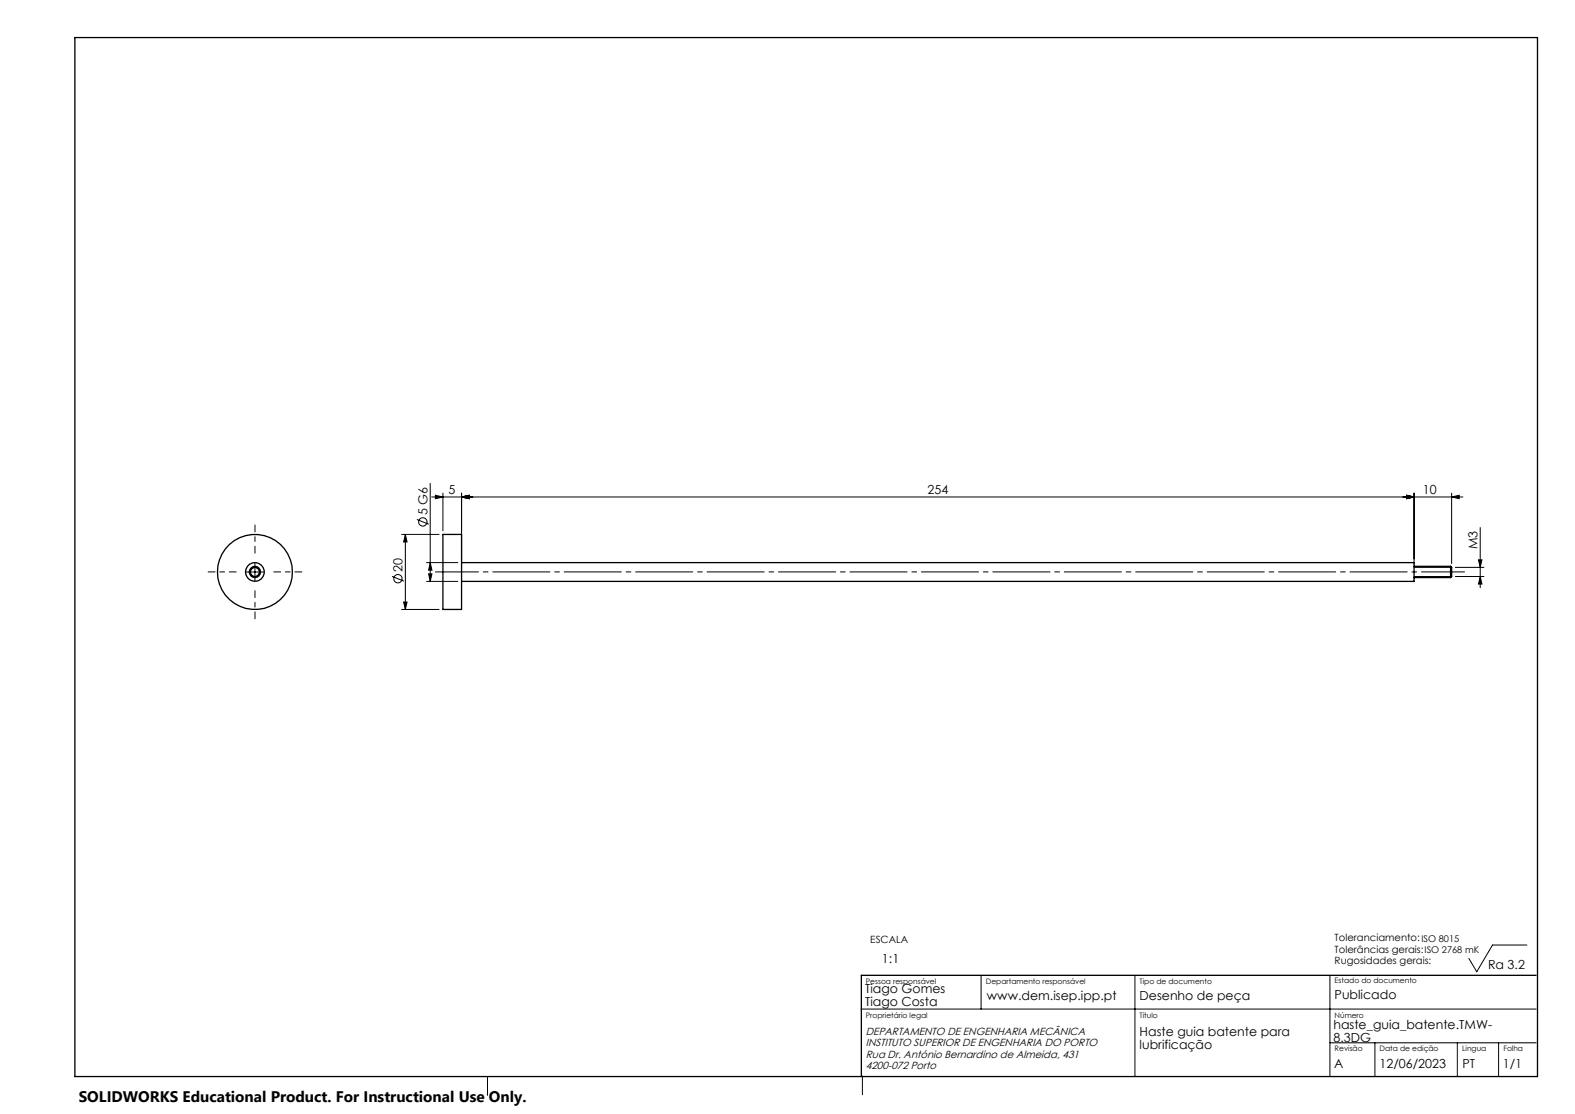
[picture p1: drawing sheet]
<svg xmlns="http://www.w3.org/2000/svg" width="420mm" height="297mm" viewBox="0 0 420 297" stroke-linecap="round" stroke-linejoin="round" font-family="sans-serif">
<g fill="none" stroke="#000" stroke-width=".35">
<path d="M20 10h390v277h-390zM118.1 142.5h5v20h-5zM123.1 150h254v5h-254M377.1 154h9.7M377.1 151h9.7M386.8 151v3M386.8 151l.3 .3v2.4l-.3 .3M409.6 260h-179.9v27"/>
<circle cx="68" cy="152.5" r="1.22"/>
<circle cx="68" cy="152.5" r="1.51"/>
<circle cx="68" cy="152.5" r="2.5"/>
<circle cx="68" cy="152.5" r="10"/>
</g>
<g fill="none" stroke="#000" stroke-width=".27">
<path d="M111.2 138.5l3.1 1.3M114.7 128.9v26.1M115.1 132.5h275M116.1 132l2 .5-2 .5zM118.1 131.5v10M123.1 132.5l2-.5v1zM123.1 131.5v17.5M375.1 132l2 .5-2 .5zM377.1 131.5v18.8M387.1 132.5l2-.5v1zM387.1 131.5v18.8M65.5 152.5h5"/>
<path d="M66.8 152.8a1.21 1.21 0 0 1 1.1-1.5 1.21 1.21 0 0 1 1.3 1.3 1.21 1.21 0 0 1-1.5 1.1M68 150v5M104.5 153.7l3.2 1.2M107.1 142.5h10M108.1 142.5v20M108.1 142.5l.4 2h-.9zM113.7 150h8.4M113.7 155h8.4M114.3 153h.9l-.5 2zM114.7 150l.5 2h-.9zM377.1 153.7h10M377.1 151.3h10"/>
<path d="M388.1 153.7h7.6M388.1 151.3h7.6M394.3 149.3h.9l-.5 2zM394.7 140.6v16.1M394.7 153.7l.5 2h-.9zM107.1 162.5h10M107.6 160.5h.9l-.4 2zM407.2 252h-9.2l-4.2 7.1-2.1-3.6M229.6 269h180M261.6 260v9M302.6 260v27M354.6 260v27"/>
<path d="M354.6 278h55M366.6 278v9M388.6 278v9M399.6 278v9M130 287v5M230 286.9v5"/>
<circle cx="112.8" cy="139.2" r="1.12"/>
<circle cx="106.1" cy="154.3" r="1.12"/>
</g>
<path d="M63 152.5h-7.5M68 147.5v-7.5M68 157.5v7.5M73 152.5h7.5" fill="none" stroke="#000" stroke-width=".27" stroke-dasharray="15.2 1.3 1.3 1.3" stroke-dashoffset="13.4"/>
<path d="M116.1 152.5h274.4" fill="none" stroke="#000" stroke-width=".27" stroke-dasharray="15.2 1.3 1.3 1.3" stroke-dashoffset="3.8"/>
<g fill="#000">
<path d="M387.1 132.5l2-.5v1zM375.1 132l2 .5-2 .5zM375.1 132l2 .5-2 .5zM123.1 132.5l2-.5v1zM123.1 132.5l2-.5v1zM116.1 132l2 .5-2 .5z"/>
<path d="M394.3 149.3h.9l-.5 2zM394.7 153.7l.5 2h-.9zM114.7 150l.5 2h-.9zM114.3 153h.9l-.5 2zM108.1 142.5l.4 2h-.9zM107.6 160.5h.9l-.4 2z"/>
</g>
<text font-size="4.1" x="21" y="293.7">SOLIDWORKS Educational Product. For Instructional Use Only.</text>
<g font-size="3.3">
<text x="119.6" y="131.8">5</text>
<text x="247.3" y="131.8">254</text>
<text x="379.4" y="131.8">10</text>
<text x="114" y="137.3" transform="rotate(-90 114 137.3)">5 G6</text>
<text x="394" y="146.5" transform="rotate(-90 394 146.5)">M3</text>
<text x="107.4" y="152.4" transform="rotate(-90 107.4 152.4)">20</text>
<text x="235.2" y="256.7">1:1</text>
<text x="396.8" y="258.3">Ra 3.2</text>
<text x="230.7" y="264.8">Tiago Gomes</text>
<text x="230.7" y="268.3">Tiago Costa</text>
<text x="263.2" y="266.5">www.dem.isep.ipp.pt</text>
<text x="303.9" y="266.5">Desenho de peça</text>
<text x="355.9" y="266.5">Publicado</text>
<text x="355.6" y="274.2">haste_guia_batente.TMW-</text>
<text x="303.9" y="276.1">Haste guia batente para</text>
<text x="303.9" y="279.6">lubrificação</text>
<text x="355.6" y="277.7">8.3DG</text>
<text x="355.8" y="284.7">A</text>
<text x="367.9" y="284.7">12/06/2023</text>
<text x="390" y="284.7">PT</text>
<text x="400.8" y="284.7">1/1</text>
</g>
<g font-size="2.8">
<text x="230.9" y="276">DEPARTAMENTO DE ENGENHARIA MECÂNICA</text>
<text x="230.9" y="282">Rua Dr. António Bernardino de Almeida, 431</text>
<text x="230.9" y="279">INSTITUTO SUPERIOR DE ENGENHARIA DO PORTO</text>
<text x="230.9" y="285">4200-072 Porto</text>
</g>
<g font-size="2.7">
<text x="232.1" y="251.4">ESCALA</text>
<text x="355.9" y="250.8">Toleranciamento: ISO 8015</text>
<text x="355.9" y="254">Tolerâncias gerais:ISO 2768 mK</text>
<text x="355.9" y="257.1">Rugosidades gerais:</text>
</g>
<g font-size="2">
<text x="230.9" y="262.3">Pessoa responsável</text>
<text x="262.9" y="262.3">Departamento responsável</text>
<text x="303.9" y="262.3">Tipo de documento</text>
<text x="355.9" y="262.1">Estado do documento</text>
<text x="230.9" y="271.3">Proprietário legal</text>
<text x="303.9" y="271.3">Título</text>
<text x="355.9" y="271.3">Número</text>
<text x="355.9" y="280.3">Revisão</text>
<text x="367.9" y="280.3">Data de edição</text>
<text x="389.9" y="280.3">Lingua</text>
<text x="400.9" y="280.3">Folha</text>
</g>
</svg>
